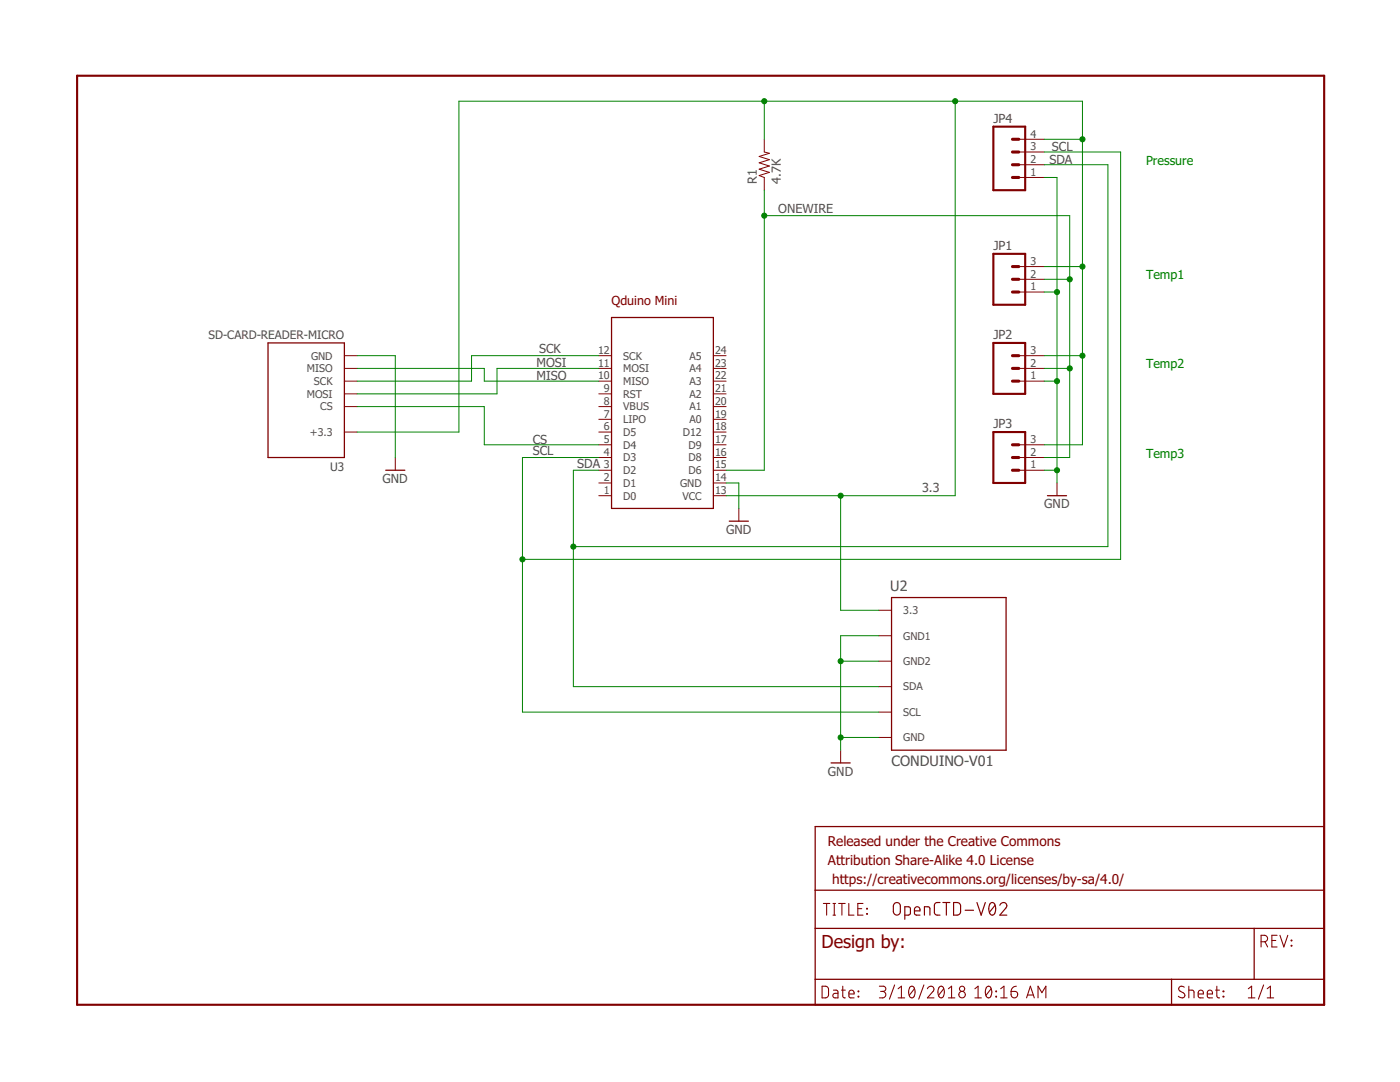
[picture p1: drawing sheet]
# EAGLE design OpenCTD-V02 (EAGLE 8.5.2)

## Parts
FRAME1  FRAME-LETTER  [CREATIVE_COMMONS]
JP1  M031X03_NO_SILK  [1X03_NO_SILK]
JP2  M031X03_NO_SILK  [1X03_NO_SILK]
JP3  M031X03_NO_SILK  [1X03_NO_SILK]
JP4  M041X04_NO_SILK  [1X04_NO_SILK]
R1  4.7K  RESISTORPTH-1/4W  [AXIAL-0.4]
U1  QDUINO_MINI  [QDUINO_MINI]
U2  CONDUINO-V01  [CONDUINO-V01]
U3  SD-CARD-READER-MICRO  [MICROSD_MOLEX]

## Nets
3.3: JP1.3 JP2.3 JP3.3 JP4.4 R1.P$2 U1.13(VCC) U2.6(3.3) U3.P$4(+3.3)
CS: U1.5(D4) U3.P$2(CS)
GND: JP1.1 JP2.1 JP3.1 JP4.1 U1.14(GND) U2.3(GND) U2.4(GND1) U2.5(GND2) U3.P$6(GND) U3.P$9(GND) U3.P$10(GND) U3.P$11(GND) U3.P$12(GND)
MISO: U1.10(MISO) U3.P$7(MISO)
MOSI: U1.11(MOSI) U3.P$3(MOSI)
ONEWIRE: JP1.2 JP2.2 JP3.2 R1.P$1 U1.15(D6)
SCK: U1.12(SCK) U3.P$5(SCK)
SCL: JP4.3 U1.4(D3) U2.1(SCL)
SDA: JP4.2 U1.3(D2) U2.2(SDA)
Unconnected: U1.1(D0) U1.2(D1) U1.6(D5) U1.7(LIPO) U1.8(VBUS) U1.9(RST) U1.16(D8) U1.17(D9) U1.18(D12) U1.19(A0) U1.20(A1) U1.21(A2) U1.22(A3) U1.23(A4) U1.24(A5)

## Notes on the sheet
- Pressure
- Temp1
- Temp2
- Temp3

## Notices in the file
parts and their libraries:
SparkFun-Aesthetics: Licensing: Creative Commons ShareAlike 4.0 International - https://creativecommons.org/licenses/by-sa/4.0
SparkFun-Aesthetics: Released under the Creative Commons
SparkFun-Aesthetics: https://creativecommons.org/licenses/by-sa/4.0
